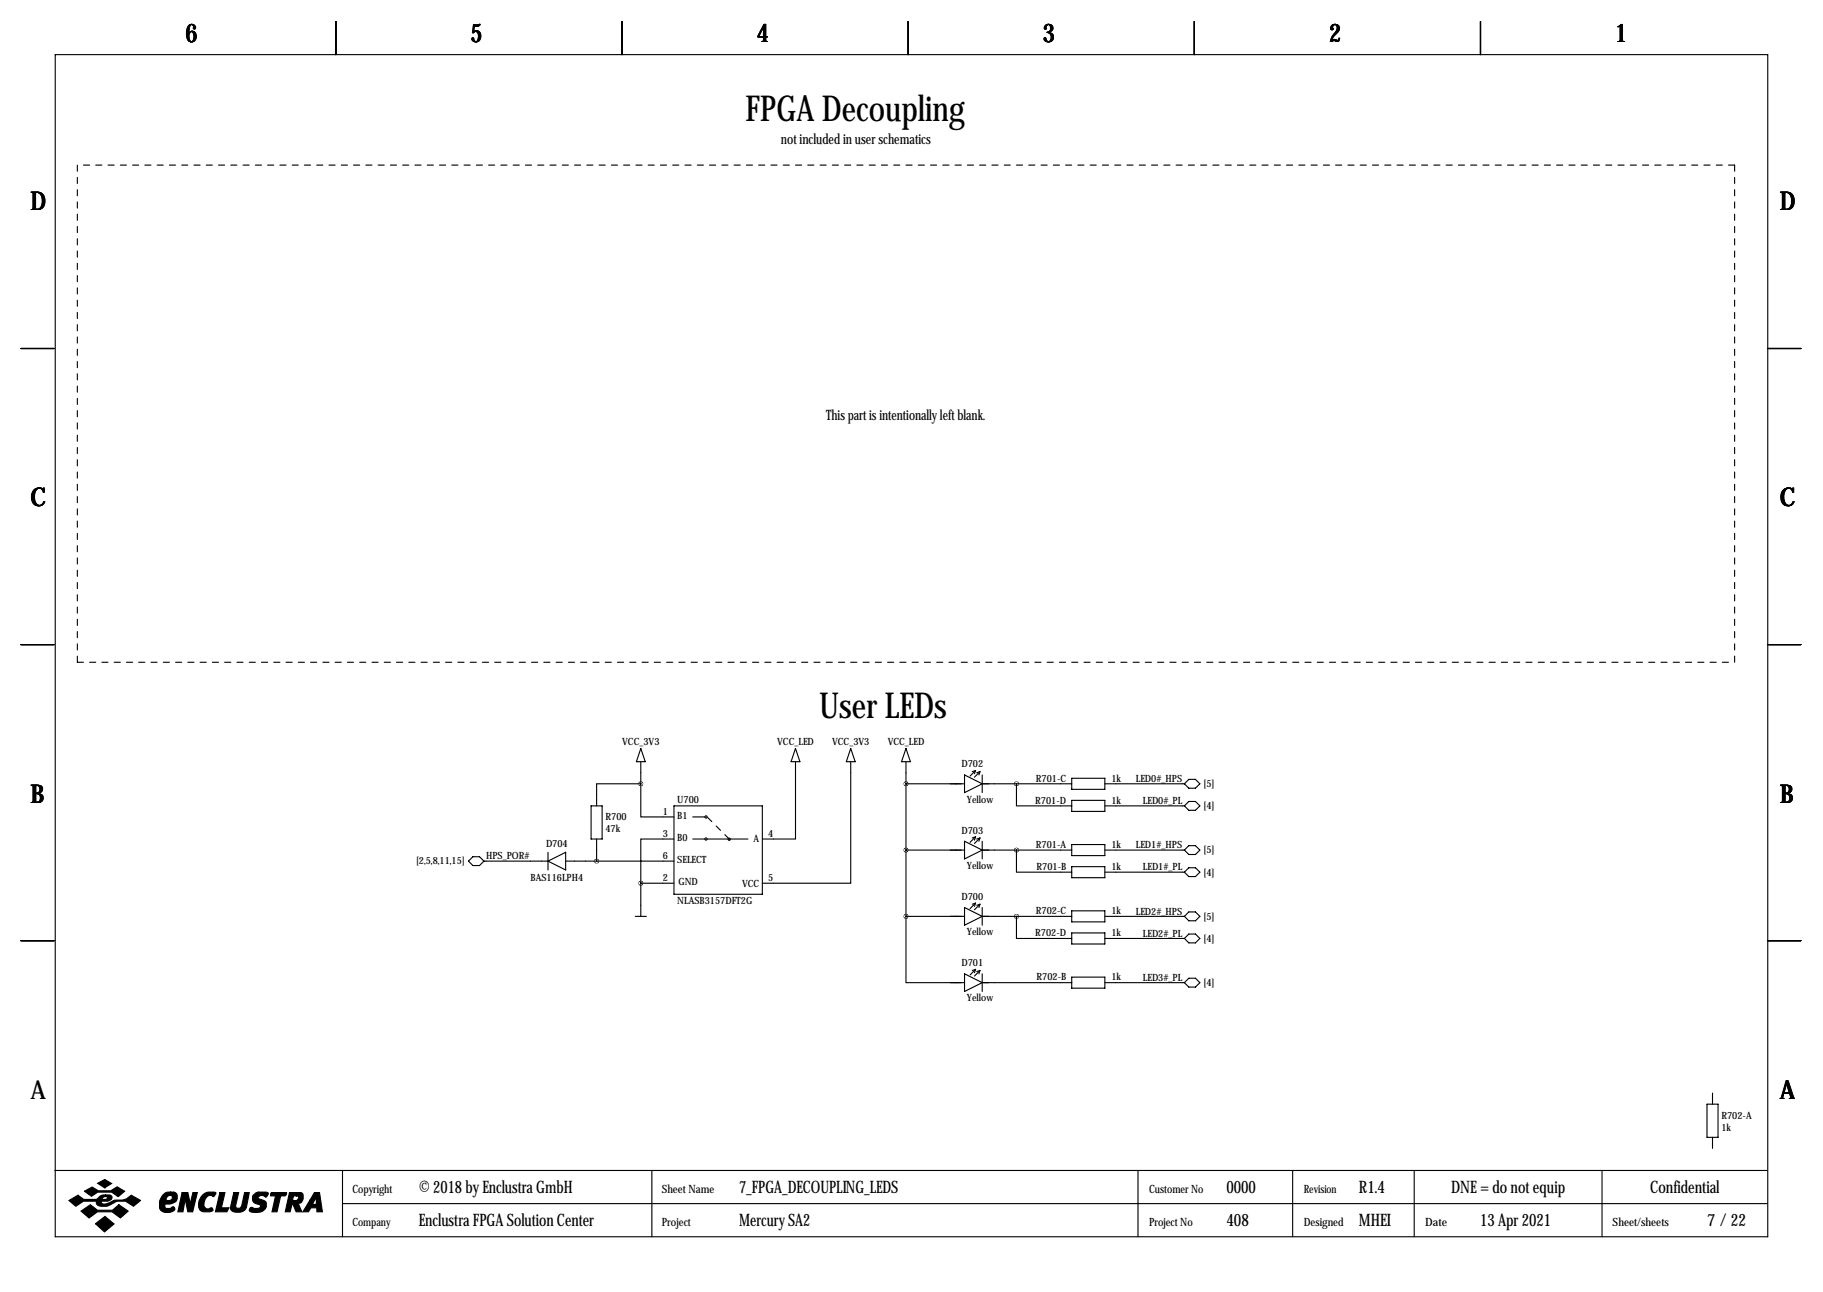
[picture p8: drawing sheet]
<svg xmlns="http://www.w3.org/2000/svg" width="419mm" height="297mm" viewBox="0 0 419 297" stroke-linecap="round" stroke-linejoin="round" font-family="sans-serif">
<g fill="none" stroke="#000" stroke-width=".25">
<path d="M12.7 12.6h393.7v271.7h-393.7zM77.2 4.9v7.7M143 4.9v7.7M208.8 4.9v7.7M274.6 4.9v7.7M340.4 4.9v7.7M4.8 80.1h7.6M406.4 80.1h7.6M4.8 148.2h7.6M406.4 148.2h7.6M147.3 172.1l1 3h-2zM147.3 175.1v5.1"/>
<path d="M182.9 175.1v17.8h-7.6M182.9 172.1l1 3h-2zM195.6 175.1v28h-20.3M195.6 172.1l1 3h-2zM208.3 172.1l1 3h-2zM208.3 175.1v35.6M221.7 178.2l4.1 2-4.1 2zM224.3 177.2l-1.3 1.2M224.3 177.2l-.8 .2M224.3 177.2l-.3 .7M225.3 177.4l-.3 .8M225.3 177.4l-1.3 1.3"/>
<path d="M225.3 177.4l-.8 .3M225.8 178.2v4M246.4 178.9h7.6v2.6h-7.6zM273.3 179.2h1.5l1 1-1 1h-1.5l-1-1zM107.7 198l1-1h1.5l1.1 1-1.1 1h-1.5zM111.3 198h14.7M126 195.9v4.1M126 198l4-2.1v4.1zM130 198h24.9M135.9 185.3h2.5v7.6h-2.5zM137.2 192.9v5.1M147.3 180.2v7.6h7.6"/>
<path d="M147.3 180.2h-10.1v5.1M154.9 192.9h-7.6v10.2M154.9 185.3h20.4v20.3h-20.4zM159.3 192.9h2.8M159.3 187.8h2.8M162.6 192.9h9.4M208.3 195.4h13.4M208.3 180.2h13.4M221.7 193.4l4.1 2-4.1 2.1zM224.3 192.4l-1.3 1.3M224.3 192.4l-.8 .2M224.3 192.4l-.3 .8"/>
<path d="M225.3 192.6l-.3 .8M225.3 192.6l-1.3 1.3M225.3 192.6l-.8 .3M225.8 193.4v4.1M225.8 195.4h20.6M225.8 180.2h20.6M233.7 195.4v5.1h12.7M233.7 180.2v5.1h12.7M246.4 184h7.6v2.5h-7.6zM246.4 194.2h7.6v2.5h-7.6zM246.4 199.2h7.6v2.6h-7.6zM254 195.4h18.3"/>
<path d="M254 180.2h18.3M254 185.3h18.3M273.3 194.4h1.5l1 1-1 1.1h-1.5l-1-1.1zM273.3 184.3h1.5l1 1-1 1h-1.5l-1-1zM273.3 199.5h1.5l1 1-1 1h-1.5l-1-1zM4.8 216.3h7.6M146 210.7h2.6M147.3 203.1h7.6M147.3 203.1v7.6M208.3 210.7v15.2h13.4M208.3 210.7h13.4M221.7 208.6l4.1 2.1-4.1 2z"/>
<path d="M224.3 207.6l-1.3 1.3M224.3 207.6l-.8 .3M224.3 207.6l-.3 .8M225.3 207.9l-.3 .7M225.3 207.9l-1.3 1.3M225.3 207.9l-.8 .2M225.8 210.7h20.6M225.8 208.6v4.1M233.7 210.7v5.1h12.7M246.4 209.4h7.6v2.5h-7.6zM246.4 214.5h7.6v2.5h-7.6zM254 210.7h18.3"/>
<path d="M254 200.5h18.3M254 215.8h18.3M273.3 209.7h1.5l1 1-1 1h-1.5l-1-1zM273.3 214.7h1.5l1 1.1-1 1h-1.5l-1-1zM406.4 216.3h7.6M221.7 223.9l4.1 2-4.1 2.1zM224.3 222.9l-1.3 1.2M224.3 222.9l-.8 .2M224.3 222.9l-.3 .7M225.3 223.1l-.3 .8M225.3 223.1l-1.3 1.3M225.3 223.1l-.8 .3"/>
<path d="M225.8 223.9v4.1M225.8 225.9h20.6M246.4 224.6h7.6v2.6h-7.6zM254 225.9h18.3M273.3 224.9h1.5l1 1-1 1h-1.5l-1-1zM392.4 253.9h2.6v7.6h-2.6zM393.7 251.3v2.6M12.6 269.1h393.7M78.7 269.1v15.2M78.7 276.7h327.6M149.9 269.1v15.2M261.6 269.1v15.2"/>
<path d="M297.2 269.1v15.2M325.1 269.1v15.2M368.3 269.1v15.2M393.7 261.5v2.5"/>
<circle cx="162.3" cy="187.8" r=".25"/>
<circle cx="162.3" cy="192.9" r=".25"/>
<circle cx="167.6" cy="192.9" r=".25"/>
</g>
<g fill="#000" stroke="#000" stroke-width=".25">
<path d="M15.8 276l2.1-1.2 1.4 1h2.8l.3-.2a1.77 1.77 0 0 1 1.9-.9v.4l-.6 .2-.2 .5h.9l.3-.6-.4-.1v-.4h.9a.59 .59 0 0 1 .6 .7l-.2 .4-.8 .4h-1.4l-.1 .1 .1 .4a3.2 3.2 0 0 0 2.7-.7l.3-.1a4 4 0 0 0 3.8-1.1l2.1 1.2-1.6 1.3a4 4 0 0 0-5.5-.2 2.66 2.66 0 0 1-2.9-.2l-.1-.7h-3l-1.8 1.1zM19.4 273.9l1.8-1 1.4 .9h2.9l1.4-.9 1.8 1-1.5 1.2-1.5-1h-3.2l-1.5 .9zM22.5 272l1.6-.8 1.6 .9-1.6 1zM18.6 278.4l2.2-1.4 1.6 1.2h3.5l1.4-1.2 2.2 1.4-1.8 1.6-1.9-1.4h-3.4l-1.9 1.4zM37.4 274.7a1.75 1.75 0 0 1 1.8-.6v.7a.82 .82 0 0 0-.8 1.2h.6a.6 .6 0 0 0 .6-.5 .6 .6 0 0 0-.4-.7v-.7h.8l.5 .3a1.61 1.61 0 0 1 0 1.7 1.61 1.61 0 0 1-1.5 .7h-1v.9l.2 .1h.9l.7-.4 .4 .4a1.06 1.06 0 0 1-1.3 1 1.82 1.82 0 0 1-2.2-1.1 3.5 3.5 0 0 1 .7-3zM41.9 274.2h1.3l.5 2.6 .6-2.6h1.1l-1.1 4.4h-1.1l-.6-2.9-.5 2.9h-1.2zM46.7 274.6a2.78 2.78 0 0 1 2.9-.4l-.4 .9a1.32 1.32 0 0 0-2.1 .8l-.2 .8a.98 .98 0 0 0 1.1 1.2 .55 .55 0 0 1 .6-.2 .55 .55 0 0 1 .4 .6l-.7 .3-1.8-.1a1.79 1.79 0 0 1-.8-2.3zM50.5 274.2h1.2l-.8 3.5h1.7l-.4 .9h-2.7zM53.7 274.2h1.2l-.7 3.1a.73 .73 0 0 0 .7 .5 .73 .73 0 0 0 .7-.6l.6-3h1.1l-.7 3.4a2.28 2.28 0 0 1-3.6 .4v-.4zM58.3 274.7l.8-.6h2.1l.5 .2v.2l-.6 .7a.96 .96 0 0 0-1-.4 .96 .96 0 0 0-.8 .6l1.7 .8a1.71 1.71 0 0 1-.1 1.8 1.71 1.71 0 0 1-1.7 .8l-1.4-.2a.51 .51 0 0 1-.4-.7 .51 .51 0 0 1 .8-.2l1 .1a.52 .52 0 0 0 .6-.2 .52 .52 0 0 0-.2-.7 1.39 1.39 0 0 1-1.4-.6 1.39 1.39 0 0 1 .1-1.6zM62.2 274.4l.2-.2h3.5l-.1 .4-.3 .3h-1l-.8 3.7h-1.2l.8-3.7h-1.1zM66.5 274.2h1.7v.7h-.7l-.2 1.1h.9l.3-.3a.44 .44 0 0 0 .1-.5 .44 .44 0 0 0-.4-.3v-.7h1l.3 .2 .2 .3v.9a1.03 1.03 0 0 1-1.2 1l.9 2h-1.3l-.8-1.8h-.1l-.5 1.8h-1.1z"/>
<path d="M72.3 274.2h1.2l.6 4.4h-1.3v-.9h-1.3l-.6 .9h-1.3l1.7-2.7h1l-.4 .8 .2 .2h.4l.2-.2v-1.5l-.4 .7h-1zM21.9 281.3l2.2-1.6 2.1 1.7-2.2 1.8z"/>
</g>
<path d="M17.8 38v114.3M398.8 38h-381M17.8 152.3h381M398.8 152.3v-114.3M167.6 192.9l-5-5.1" fill="none" stroke="#000" stroke-width=".25" stroke-dasharray="1.4 1.4"/>
<path d="M208.2 210.7a.05 .05 0 0 0 .1 0 .05 .05 0 0 0-.1 0zM208.2 180.2a.05 .05 0 0 0 .1 0 .05 .05 0 0 0-.1 0zM208.2 195.4a.05 .05 0 0 0 .1 0 .05 .05 0 0 0-.1 0zM147.3 203.1a.05 .05 0 0 0 .1 0 .05 .05 0 0 0-.1 0zM137.1 198a.05 .05 0 0 0 .1 0 .05 .05 0 0 0-.1 0zM147.3 180.2a.05 .05 0 0 0 .1 0 .05 .05 0 0 0-.1 0zM233.6 180.2a.05 .05 0 0 0 .1 0 .05 .05 0 0 0-.1 0zM233.6 195.4a.05 .05 0 0 0 .1 0 .05 .05 0 0 0-.1 0zM233.6 210.7a.05 .05 0 0 0 .1 0 .05 .05 0 0 0-.1 0z" fill="#000" stroke="#000" stroke-width="1"/>
<g font-size="8.2">
<text x="171.4" y="27.8">FPGA Decoupling</text>
<text x="188.3" y="165">User LEDs</text>
</g>
<g font-size="5.9">
<text x="42.7" y="9.8">6</text>
<text x="108.2" y="9.8">5</text>
<text x="174" y="9.8">4</text>
<text x="239.8" y="9.8">3</text>
<text x="305.6" y="9.8">2</text>
<text x="371.3" y="9.8">1</text>
<text x="7" y="48.4">D</text>
<text x="409.2" y="48.4">D</text>
<text x="7" y="116.4">C</text>
<text x="409.2" y="116.4">C</text>
<text x="7" y="184.5">B</text>
<text x="409.2" y="184.5">B</text>
<text x="7" y="252.6">A</text>
<text x="409.2" y="252.6">A</text>
</g>
<g font-size="4">
<text x="96.3" y="274.2">© 2018 by Enclustra GmbH</text>
<text x="169.9" y="274.2">7_FPGA_DECOUPLING_LEDS</text>
<text x="281.9" y="274.2">0000</text>
<text x="312.4" y="274.2">R1.4</text>
<text x="333.6" y="274.2">DNE = do not equip</text>
<text x="379.4" y="274.2">Confidential</text>
<text x="96.3" y="281.8">Enclustra FPGA Solution Center</text>
<text x="169.9" y="281.8">Mercury SA2</text>
<text x="281.9" y="281.8">408</text>
<text x="312.4" y="281.8">MHEI</text>
<text x="340.3" y="281.8">13 Apr 2021</text>
<text x="392.5" y="281.8">7 / 22</text>
</g>
<g font-size="3.3">
<text x="179.5" y="33.1">not included in user schematics</text>
<text x="189.9" y="96.6">This part is intentionally left blank.</text>
</g>
<g font-size="2.6">
<text x="81" y="274.2">Copyright</text>
<text x="152.1" y="274.2">Sheet Name</text>
<text x="264.2" y="274.2">Customer No</text>
<text x="299.7" y="274.2">Revision</text>
<text x="81" y="281.8">Company</text>
<text x="152.1" y="281.8">Project</text>
<text x="264.2" y="281.8">Project No</text>
<text x="299.7" y="281.8">Designed</text>
<text x="327.7" y="281.8">Date</text>
<text x="370.7" y="281.8">Sheet/sheets</text>
</g>
<g font-size="2.3">
<text x="143.1" y="171.3">VCC_3V3</text>
<text x="178.7" y="171.3">VCC_LED</text>
<text x="191.3" y="171.3">VCC_3V3</text>
<text x="204.1" y="171.3">VCC_LED</text>
<text x="221" y="176.4">D702</text>
<text x="238.2" y="179.7">R701-C</text>
<text x="255.5" y="179.7">1k</text>
<text x="261.1" y="179.8">LED0#_HPS</text>
<text x="155.7" y="184.5">U700</text>
<text x="222.3" y="184.5">Yellow</text>
<text x="238" y="184.8">R701-D</text>
<text x="255.5" y="184.8">1k</text>
<text x="262.7" y="184.9">LED0#_PL</text>
<text x="276.7" y="181">[5]</text>
<text x="139.2" y="188.6">R700</text>
<text x="139.2" y="191.4">47k</text>
<text x="152.4" y="187.3">1</text>
<text x="155.7" y="188.3">B1</text>
<text x="221" y="191.6">D703</text>
<text x="276.7" y="186">[4]</text>
<text x="111.8" y="197.6">HPS_POR#</text>
<text x="125.5" y="194.7">D704</text>
<text x="152.4" y="192.4">3</text>
<text x="152.4" y="197.5">6</text>
<text x="155.7" y="193.4">B0</text>
<text x="173.2" y="193.7">A</text>
<text x="176.6" y="192.4">4</text>
<text x="238.2" y="194.9">R701-A</text>
<text x="255.5" y="194.9">1k</text>
<text x="261.1" y="195">LED1#_HPS</text>
<text x="276.7" y="196.2">[5]</text>
<text x="95.7" y="198.7">[2,5,8,11,15]</text>
<text x="122" y="202.6">BAS116LPH4</text>
<text x="152.4" y="202.6">2</text>
<text x="155.7" y="198.5">SELECT</text>
<text x="156" y="203.6">GND</text>
<text x="170.6" y="203.8">VCC</text>
<text x="176.6" y="202.6">5</text>
<text x="222.3" y="199.8">Yellow</text>
<text x="238.3" y="200">R701-B</text>
<text x="255.5" y="200">1k</text>
<text x="262.7" y="200.1">LED1#_PL</text>
<text x="276.7" y="201.3">[4]</text>
<text x="155.7" y="207.9">NLASB3157DFT2G</text>
<text x="221" y="206.9">D700</text>
<text x="222.3" y="215">Yellow</text>
<text x="238" y="215.3">R702-D</text>
<text x="238.2" y="210.2">R702-C</text>
<text x="255.5" y="210.2">1k</text>
<text x="255.5" y="215.3">1k</text>
<text x="261.1" y="210.3">LED2#_HPS</text>
<text x="262.7" y="215.4">LED2#_PL</text>
<text x="276.7" y="211.4">[5]</text>
<text x="276.7" y="216.5">[4]</text>
<text x="221" y="222.1">D701</text>
<text x="238.3" y="225.4">R702-B</text>
<text x="255.5" y="225.4">1k</text>
<text x="262.7" y="225.5">LED3#_PL</text>
<text x="276.7" y="226.7">[4]</text>
<text x="222.3" y="230.2">Yellow</text>
<text x="395.7" y="257.2">R702-A</text>
<text x="395.7" y="260">1k</text>
</g>
</svg>
